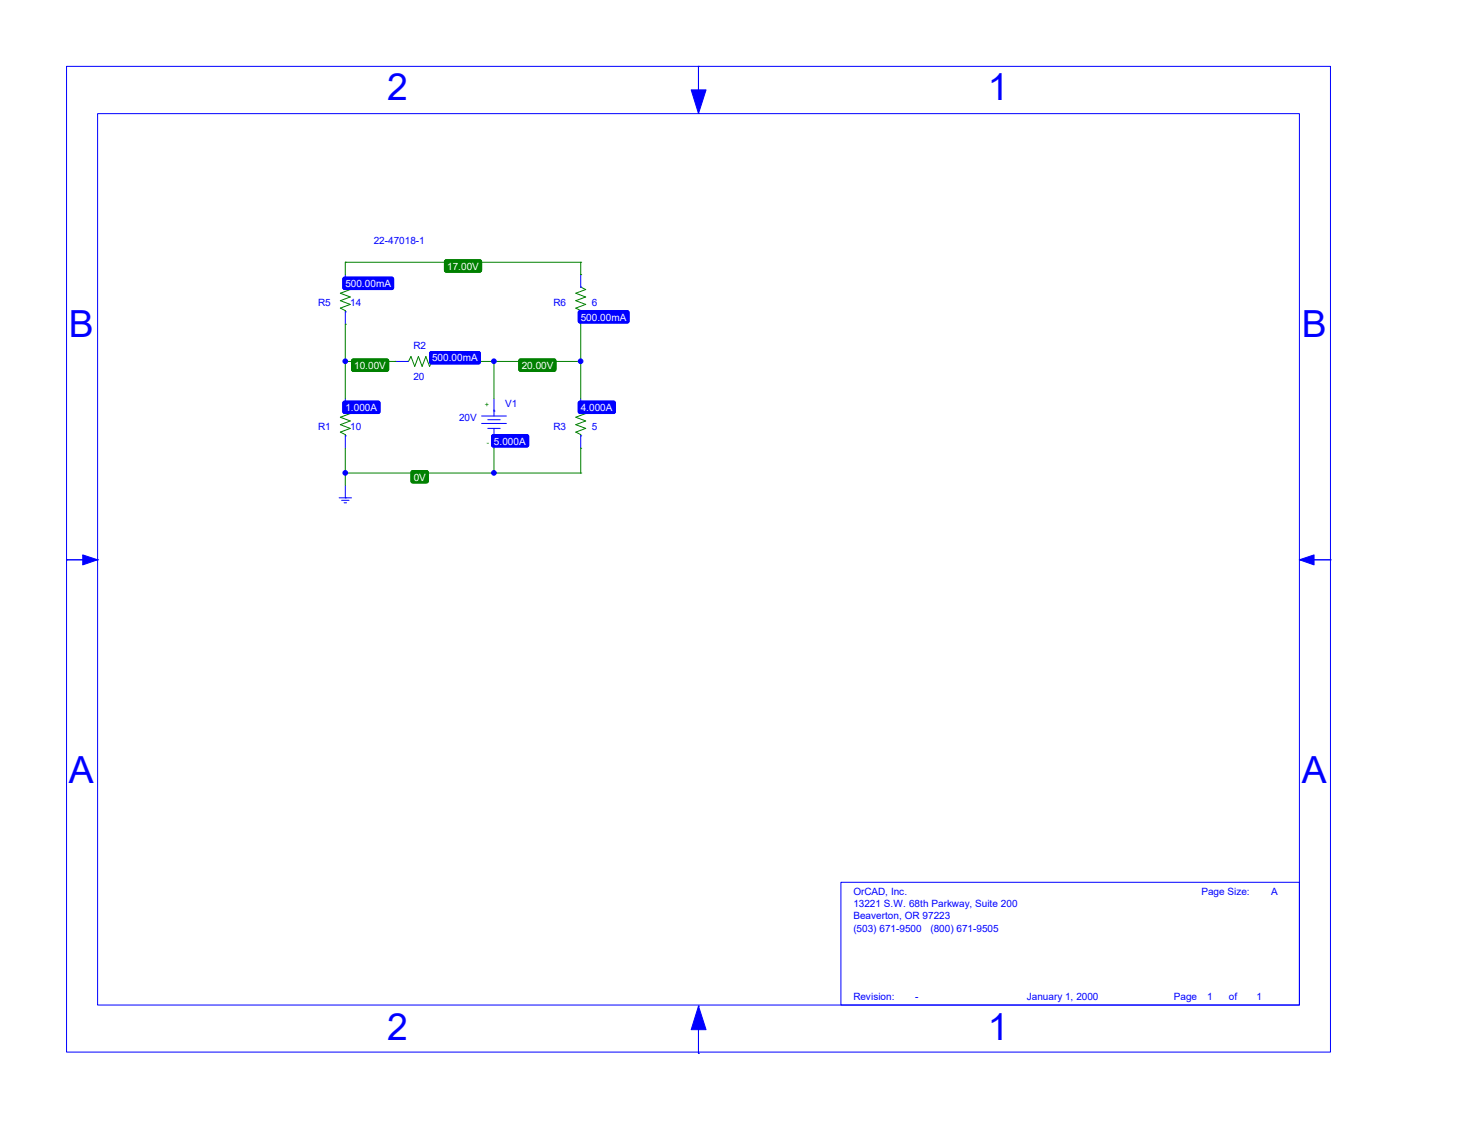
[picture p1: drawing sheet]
<svg xmlns="http://www.w3.org/2000/svg" width="279mm" height="216mm" viewBox="0 0 279 216" stroke-linecap="round" stroke-linejoin="round" font-family="sans-serif">
<g fill="none" stroke="#00f" stroke-width=".19">
<path d="M12.7 12.7h241.2v188h-241.2zM133.3 12.7h.1M133.3 12.7v8.9M18.6 21.7h229.4v170h-229.4zM133.3 21.6h.1M65.9 54.8h.1M65.9 59.5h.1M65.9 52.4v2.4M65.9 59.5v2.3M110.8 54.8h.1M110.8 59.5h.1M110.8 52.4v2.4"/>
<path d="M110.8 59.5v2.3M65.9 78.4h.1M65.9 76v2.4M75.4 68.9h2.3M77.7 68.9h.1M82.5 68.9h.1M82.5 68.9h2.3M91.9 79.3h4.7M94.3 78.4h.1M94.3 76v3.3M110.8 78.4h.1M110.8 76v2.4"/>
<path d="M64.7 94.9h2.4M65.2 95.4h1.4M65.7 95.9h.4M65.9 83.1h.1M65.9 94.9h.1M65.9 83.1v2.4M65.9 92.6v2.3M91.9 80.8h4.7M93.1 80.1h2.4M93.1 81.7h2.4M94.3 83.1h.1M94.3 81.7v3.8"/>
<path d="M110.8 83.1h.1M110.8 83.1v2.4M12.7 106.8h.1M18.6 106.8h.1M18.6 106.8h-5.9M248 106.8h5.9M248 106.8h.1M253.9 106.8h.1M160.5 168.3h87.5v23.4h-87.5zM133.3 191.9h.1M133.3 191.9v9M133.3 200.9h.1"/>
</g>
<g fill="#00f" stroke="#00f" stroke-width=".19">
<path d="M131.9 17.1h2.8l-1.4 4.5z"/>
<path d="M133.3 191.9l1.4 4.5h-2.8z"/>
<path d="M15.8 105.8l2.8 1-2.8 .9z"/>
<path d="M248 106.8l2.8-1v1.9z"/>
<path d="M65.6 76.6h6.7l.2 .3v1.8l-.3 .2-6.6-.1-.2-.3v-1.6z" fill-rule="evenodd"/>
<path d="M82.2 67.1l9.1-.1 .4 .4v1.7l-.4 .3h-9l-.3-.3v-1.7z" fill-rule="evenodd"/>
<path d="M110.5 76.6h6.8l.1 .3v1.8l-.3 .2-6.6-.1-.1-.3v-1.6z" fill-rule="evenodd"/>
<path d="M94 82.9h6.7l.2 .3v1.9l-.4 .2-6.5-.1-.2-.3v-1.7z" fill-rule="evenodd"/>
<path d="M65.6 52.9h9.2l.3 .3v1.7l-.3 .3h-9l-.4-.3v-1.7z" fill-rule="evenodd"/>
<path d="M110.5 59.3l9.2-.1 .4 .4v1.7l-.4 .3h-9l-.3-.3v-1.7z" fill-rule="evenodd"/>
<path d="M65.6 76.6h6.7l.2 .3v1.8l-.3 .2-6.6-.1-.2-.3v-1.6z" fill-rule="evenodd"/>
<path d="M82.2 67.1l9.1-.1 .4 .4v1.7l-.4 .3h-9l-.3-.3v-1.7z" fill-rule="evenodd"/>
<path d="M110.5 76.6h6.8l.1 .3v1.8l-.3 .2-6.6-.1-.1-.3v-1.6z" fill-rule="evenodd"/>
<path d="M94 82.9h6.7l.2 .3v1.9l-.4 .2-6.5-.1-.2-.3v-1.7z" fill-rule="evenodd"/>
<path d="M65.6 52.9h9.2l.3 .3v1.7l-.3 .3h-9l-.4-.3v-1.7z" fill-rule="evenodd"/>
<path d="M110.5 59.3l9.2-.1 .4 .4v1.7l-.4 .3h-9l-.3-.3v-1.7z" fill-rule="evenodd"/>
<circle cx="65.9" cy="68.9" r=".44"/>
<circle cx="94.3" cy="68.9" r=".44"/>
<circle cx="110.8" cy="68.9" r=".44"/>
<circle cx="94.3" cy="90.2" r=".44"/>
<circle cx="65.9" cy="90.2" r=".44"/>
</g>
<g fill="none" stroke="#008000" stroke-width=".19">
<path d="M65.9 50h.1M65.9 50v2.4M65.9 54.8l.9 .4-1.8 .7 1.8 .7-1.8 .8 1.8 .7-1.8 .7 .9 .4v.3M65.9 50h44.9M110.8 50h.1M110.8 52.4h.1M110.8 50v2.4M110.8 54.8l1 .4-1.9 .7 1.9 .7-1.9 .8 1.9 .7-1.9 .7 .9 .4v.3M65.9 68.9h.1M65.9 61.8h.1M65.9 78.4l.9 .5-1.8 .7 1.8 .7-1.8 .7 1.8 .7-1.8 .7 .9 .5v.2M65.9 61.8v14.2"/>
<path d="M65.9 68.9h9.5M75.4 68.9h.1M77.7 68.9h.3l.4-.9 .7 1.9 .8-1.9 .7 1.9 .7-1.9 .7 1.9 .5-1M84.8 68.9h26M94.3 68.9h.1M94.3 68.9v7.1M110.8 68.9h.1M110.8 78.4l1 .5-1.9 .7 1.9 .7-1.9 .7 1.9 .7-1.9 .7 .9 .5v.2M110.8 61.8v14.2M65.9 90.2h.1M65.9 85.5v7.1M65.9 90.2h44.9"/>
<path d="M94.3 90.2h.1M94.3 85.5v4.7M110.8 85.5h.1M110.8 90.2h.1M110.8 85.5v4.7"/>
</g>
<g fill="#008000" stroke="#008000" stroke-width=".19">
<path d="M67.3 68.5h6.7l.2 .3-.1 1.9-.3 .1h-6.5l-.2-.3v-1.7z" fill-rule="evenodd"/>
<path d="M85 49.6h6.7l.2 .3v1.8l-.3 .2h-6.6l-.2-.3v-1.7z" fill-rule="evenodd"/>
<path d="M99.2 68.5h6.7l.2 .3v1.9l-.4 .1h-6.5l-.2-.3v-1.7z" fill-rule="evenodd"/>
<path d="M78.6 89.8h3l.1 .3v1.8l-.3 .2h-2.8l-.2-.3v-1.7z" fill-rule="evenodd"/>
<path d="M67.3 68.5h6.7l.2 .3-.1 1.9-.3 .1h-6.5l-.2-.3v-1.7z" fill-rule="evenodd"/>
<path d="M85 49.6h6.7l.2 .3v1.8l-.3 .2h-6.6l-.2-.3v-1.7z" fill-rule="evenodd"/>
<path d="M99.2 68.5h6.7l.2 .3v1.9l-.4 .1h-6.5l-.2-.3v-1.7z" fill-rule="evenodd"/>
<path d="M78.6 89.8h3l.1 .3v1.8l-.3 .2h-2.8l-.2-.3v-1.7z" fill-rule="evenodd"/>
</g>
<g font-size="7.1" fill="#00f">
<text x="73.9" y="19.1">2</text>
<text x="188.6" y="19.1">1</text>
<text x="13.2" y="64.2">B</text>
<text x="248.4" y="64.2">B</text>
<text x="13.2" y="149.4">A</text>
<text x="248.4" y="149.4">A</text>
<text x="73.9" y="198.4">2</text>
<text x="188.6" y="198.4">1</text>
</g>
<g font-size="1.9" fill="#00f">
<text x="71.3" y="46.5">22-47018-1</text>
<text x="60.7" y="58.3">R5</text>
<text x="66.9" y="58.3">14</text>
<text x="105.6" y="58.3">R6</text>
<text x="113" y="58.3">6</text>
<text x="78.9" y="66.6">R2</text>
<text x="78.9" y="72.5">20</text>
<text x="96.4" y="77.7">V1</text>
<text x="60.7" y="82">R1</text>
<text x="66.9" y="82">10</text>
<text x="87.6" y="80.3">20V</text>
<text x="105.6" y="82">R3</text>
<text x="113" y="82">5</text>
<text x="162.9" y="170.6">OrCAD, Inc.</text>
<text x="162.9" y="173">13221 S.W. 68th Parkway, Suite 200</text>
<text x="229.3" y="170.6">Page Size:</text>
<text x="242.6" y="170.6">A</text>
<text x="162.9" y="175.3">Beaverton, OR 97223</text>
<text x="162.9" y="177.7">(503) 671-9500</text>
<text x="177.6" y="177.7">(800) 671-9505</text>
<text x="162.9" y="190.7">Revision:</text>
<text x="174.7" y="190.7">-</text>
<text x="196" y="190.7">January 1, 2000</text>
<text x="224" y="190.7">Page</text>
<text x="230.4" y="190.7">1</text>
<text x="234.5" y="190.7">of</text>
<text x="239.8" y="190.7">1</text>
</g>
<g font-size="1.9" fill="#fff">
<text x="85.3" y="51.5">17.00V</text>
<text x="65.9" y="54.7">500.00mA</text>
<text x="110.8" y="61.2">500.00mA</text>
<text x="67.6" y="70.4">10.00V</text>
<text x="82.5" y="68.9">500.00mA</text>
<text x="99.6" y="70.4">20.00V</text>
<text x="65.9" y="78.4">1.000A</text>
<text x="110.8" y="78.4">4.000A</text>
<text x="94.3" y="84.8">5.000A</text>
<text x="79" y="91.7">0V</text>
</g>
<g font-size="1.4" fill="#008000">
<text x="92.5" y="77.7">+</text>
<text x="92.9" y="84.8">-</text>
</g>
</svg>
